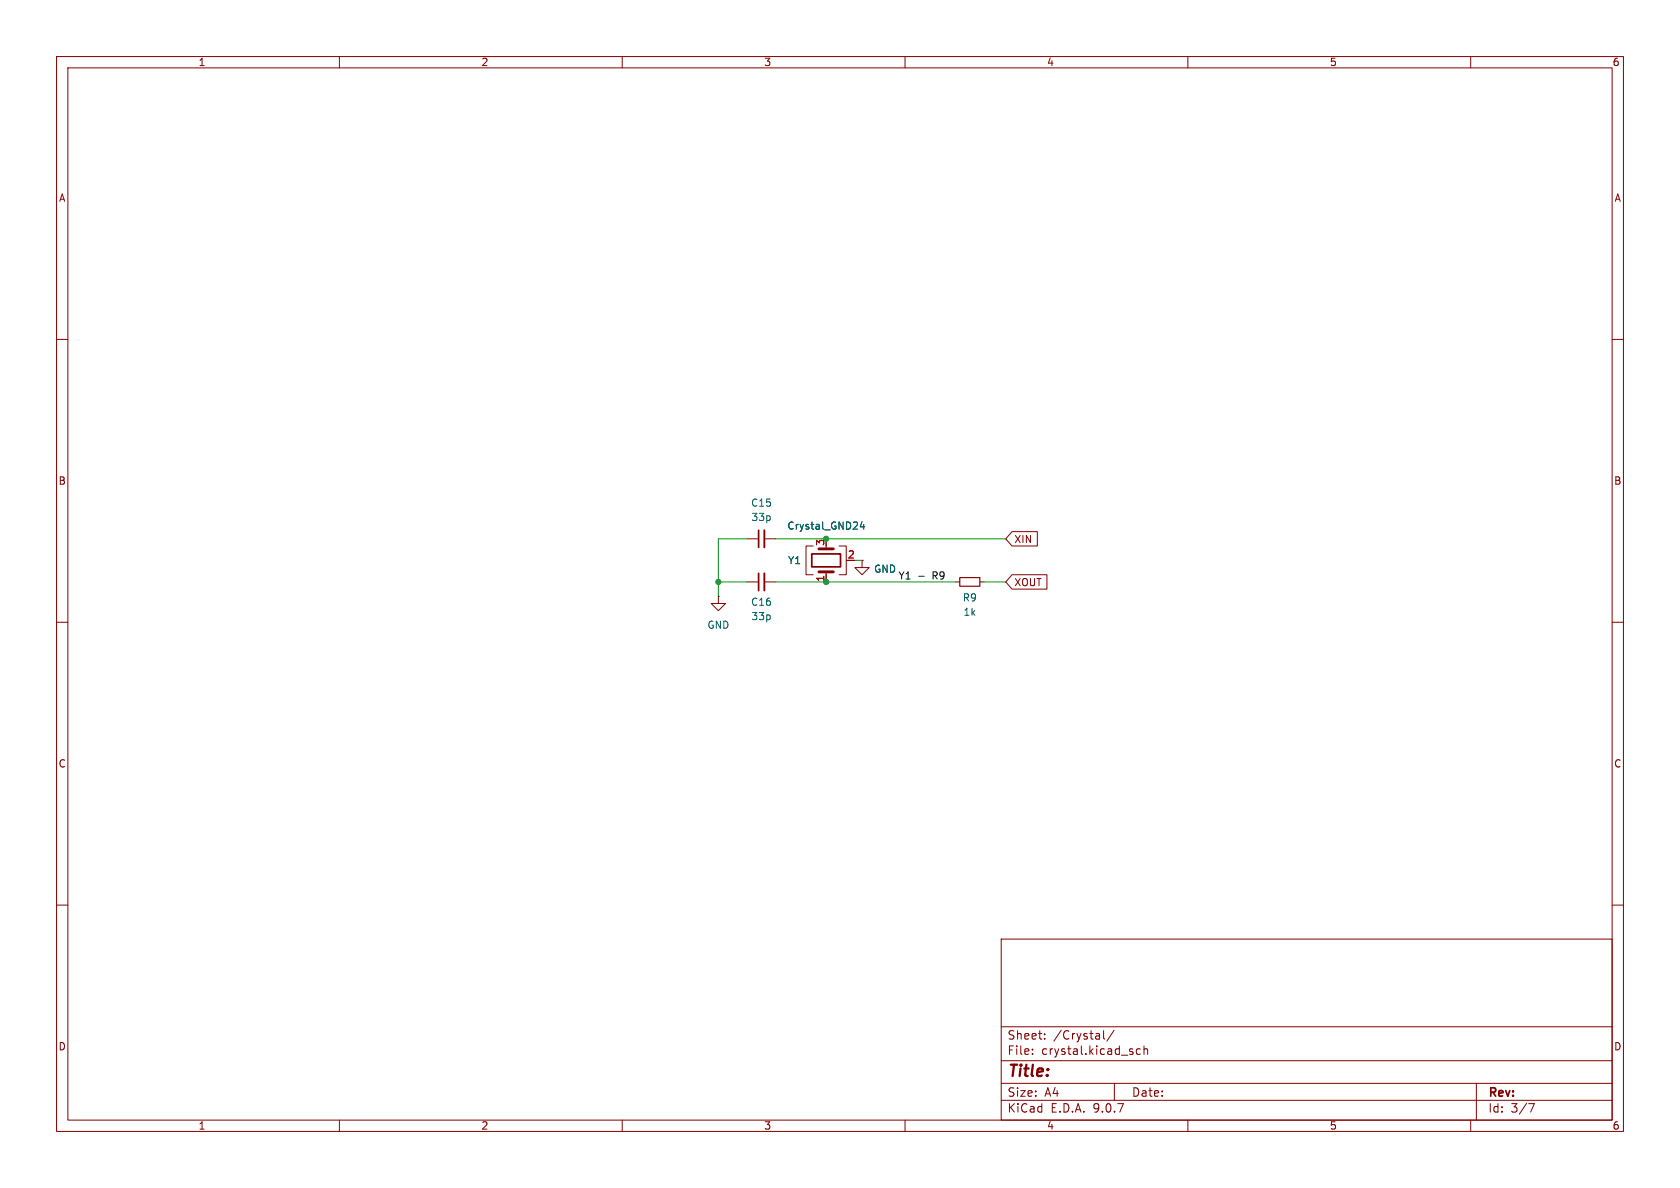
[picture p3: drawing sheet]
(kicad_sch
 (version 20250114)
 (generator "eeschema")
 (generator_version "9.0")
 (paper "A4")
 (lib_symbols
  (symbol "Device:C_Small"
   (pin_numbers (hide yes))
   (pin_names
    (offset 0.254) (hide yes)) (exclude_from_sim no) (in_bom yes) (on_board yes)
   (property "Reference" "C" (at 0.254 1.778 0) (effects (font (size 1.27 1.27)) (justify left)))
   (property "Value" "C_Small" (at 0.254 -2.032 0) (effects (font (size 1.27 1.27)) (justify left)))
   (property "Footprint" "" (at 0 0 0) (effects (font (size 1.27 1.27)) (hide yes)))
   (property "Datasheet" "~" (at 0 0 0) (effects (font (size 1.27 1.27)) (hide yes)))
   (property "Description" "Unpolarized capacitor, small symbol" (at 0 0 0) (effects (font (size 1.27 1.27)) (hide yes)))
   (symbol "C_Small_0_1"
    (polyline (pts (xy -1.524 0.508) (xy 1.524 0.508)) (stroke (width 0.3048) (type default)) (fill (type none)))
    (polyline (pts (xy -1.524 -0.508) (xy 1.524 -0.508)) (stroke (width 0.3302) (type default)) (fill (type none))))
   (symbol "C_Small_1_1"
    (pin passive line (at 0 2.54 270) (length 2.032) (name "~" (effects (font (size 1.27 1.27)))) (number "1" (effects (font (size 1.27 1.27)))))
    (pin passive line (at 0 -2.54 90) (length 2.032) (name "~" (effects (font (size 1.27 1.27)))) (number "2" (effects (font (size 1.27 1.27))))))
   (embedded_fonts no))
  (symbol "Device:Crystal_GND24"
   (pin_names
    (offset 1.016) (hide yes)) (exclude_from_sim no) (in_bom yes) (on_board yes)
   (property "Reference" "Y" (at 3.175 5.08 0) (effects (font (size 1.27 1.27)) (justify left)))
   (property "Value" "Crystal_GND24" (at 3.175 3.175 0) (effects (font (size 1.27 1.27)) (justify left)))
   (property "Footprint" "" (at 0 0 0) (effects (font (size 1.27 1.27)) (hide yes)))
   (property "Datasheet" "~" (at 0 0 0) (effects (font (size 1.27 1.27)) (hide yes)))
   (property "Description" "Four pin crystal, GND on pins 2 and 4" (at 0 0 0) (effects (font (size 1.27 1.27)) (hide yes)))
   (property private "KLC_S3.3" "The rectangle is not a symbol body but a graphical element" (at 0 -12.7 0) (show_name) (effects (font (size 1.27 1.27)) (hide yes)))
   (property private "KLC_S4.1" "Some pins are on 50mil grid to make the symbol small" (at 0 -15.24 0) (show_name) (effects (font (size 1.27 1.27)) (hide yes)))
   (symbol "Crystal_GND24_0_1"
    (polyline (pts (xy -2.54 2.286) (xy -2.54 3.556) (xy 2.54 3.556) (xy 2.54 2.286)) (stroke (width 0) (type default)) (fill (type none)))
    (polyline (pts (xy -2.54 0) (xy -2.032 0)) (stroke (width 0) (type default)) (fill (type none)))
    (polyline (pts (xy -2.54 -2.286) (xy -2.54 -3.556) (xy 2.54 -3.556) (xy 2.54 -2.286)) (stroke (width 0) (type default)) (fill (type none)))
    (polyline (pts (xy -2.032 -1.27) (xy -2.032 1.27)) (stroke (width 0.508) (type default)) (fill (type none)))
    (rectangle (start -1.143 2.54) (end 1.143 -2.54) (stroke (width 0.3048) (type default)) (fill (type none)))
    (polyline (pts (xy 0 -3.81) (xy 0 -3.556)) (stroke (width 0) (type default)) (fill (type none)))
    (polyline (pts (xy 2.032 0) (xy 2.54 0)) (stroke (width 0) (type default)) (fill (type none)))
    (polyline (pts (xy 2.032 -1.27) (xy 2.032 1.27)) (stroke (width 0.508) (type default)) (fill (type none))))
   (symbol "Crystal_GND24_1_1"
    (pin passive line (at -3.81 0 0) (length 1.27) (name "1" (effects (font (size 1.27 1.27)))) (number "1" (effects (font (size 1.27 1.27)))))
    (pin passive line (at 0 -5.08 90) (length 1.27) (name "G" (effects (font (size 1.27 1.27)))) (number "2" (effects (font (size 1.27 1.27)))))
    (pin passive line (at 0 -5.08 90) (length 1.27) (hide yes) (name "G" (effects (font (size 1.27 1.27)))) (number "4" (effects (font (size 1.27 1.27)))))
    (pin passive line (at 3.81 0 180) (length 1.27) (name "3" (effects (font (size 1.27 1.27)))) (number "3" (effects (font (size 1.27 1.27))))))
   (embedded_fonts no))
  (symbol "Device:R_Small"
   (pin_numbers (hide yes))
   (pin_names
    (offset 0.254) (hide yes)) (exclude_from_sim no) (in_bom yes) (on_board yes)
   (property "Reference" "R" (at 0 0 90) (effects (font (size 1.016 1.016))))
   (property "Value" "R_Small" (at 1.778 0 90) (effects (font (size 1.27 1.27))))
   (property "Footprint" "" (at 0 0 0) (effects (font (size 1.27 1.27)) (hide yes)))
   (property "Datasheet" "~" (at 0 0 0) (effects (font (size 1.27 1.27)) (hide yes)))
   (property "Description" "Resistor, small symbol" (at 0 0 0) (effects (font (size 1.27 1.27)) (hide yes)))
   (symbol "R_Small_0_1"
    (rectangle (start -0.762 1.778) (end 0.762 -1.778) (stroke (width 0.2032) (type default)) (fill (type none))))
   (symbol "R_Small_1_1"
    (pin passive line (at 0 2.54 270) (length 0.762) (name "~" (effects (font (size 1.27 1.27)))) (number "1" (effects (font (size 1.27 1.27)))))
    (pin passive line (at 0 -2.54 90) (length 0.762) (name "~" (effects (font (size 1.27 1.27)))) (number "2" (effects (font (size 1.27 1.27))))))
   (embedded_fonts no))
  (symbol "power:GND"
   (power)
   (pin_numbers (hide yes))
   (pin_names
    (offset 0) (hide yes)) (exclude_from_sim no) (in_bom yes) (on_board yes)
   (property "Reference" "#PWR" (at 0 -6.35 0) (effects (font (size 1.27 1.27)) (hide yes)))
   (property "Value" "GND" (at 0 -3.81 0) (effects (font (size 1.27 1.27))))
   (property "Footprint" "" (at 0 0 0) (effects (font (size 1.27 1.27)) (hide yes)))
   (property "Datasheet" "" (at 0 0 0) (effects (font (size 1.27 1.27)) (hide yes)))
   (property "Description" "Power symbol creates a global label with name \"GND\" , ground" (at 0 0 0) (effects (font (size 1.27 1.27)) (hide yes)))
   (symbol "GND_0_1"
    (polyline (pts (xy 0 0) (xy 0 -1.27) (xy 1.27 -1.27) (xy 0 -2.54) (xy -1.27 -1.27) (xy 0 -1.27)) (stroke (width 0) (type default)) (fill (type none))))
   (symbol "GND_1_1"
    (pin power_in line (at 0 0 270) (length 0) (name "~" (effects (font (size 1.27 1.27)))) (number "1" (effects (font (size 1.27 1.27))))))
   (embedded_fonts no)))
 (junction
  (at 146.05 102.87)
  (diameter 0)
  (color 0 0 0 0))
 (junction
  (at 146.05 95.25)
  (diameter 0)
  (color 0 0 0 0))
 (junction
  (at 127 102.87)
  (diameter 0)
  (color 0 0 0 0))
 (wire
  (pts (xy 146.05 95.25) (xy 177.8 95.25))
  (stroke (width 0) (type default)))
 (wire
  (pts (xy 152.4 99.06) (xy 151.13 99.06))
  (stroke (width 0) (type default)))
 (wire
  (pts (xy 137.16 102.87) (xy 146.05 102.87))
  (stroke (width 0) (type default)))
 (wire
  (pts (xy 132.08 95.25) (xy 127 95.25))
  (stroke (width 0) (type default)))
 (wire
  (pts (xy 127 102.87) (xy 127 105.41))
  (stroke (width 0) (type default)))
 (wire
  (pts (xy 173.99 102.87) (xy 177.8 102.87))
  (stroke (width 0) (type default)))
 (wire
  (pts (xy 127 95.25) (xy 127 102.87))
  (stroke (width 0) (type default)))
 (wire
  (pts (xy 127 102.87) (xy 132.08 102.87))
  (stroke (width 0) (type default)))
 (wire
  (pts (xy 146.05 102.87) (xy 168.91 102.87))
  (stroke (width 0) (type default)))
 (wire
  (pts (xy 137.16 95.25) (xy 146.05 95.25))
  (stroke (width 0) (type default)))
 (label "Y1 - R9"
  (at 158.75 102.87 0)
  (effects (font (size 1.27 1.27)) (justify left bottom)))
 (global_label "XOUT"
  (shape input)
  (at 177.8 102.87 0)
  (fields_autoplaced yes)
  (effects (font (size 1.27 1.27)) (justify left))
  (property "Intersheetrefs" "${INTERSHEET_REFS}" (at 185.6233 102.87 0) (effects (font (size 1.27 1.27)) (justify left) (hide yes))))
 (global_label "XIN"
  (shape input)
  (at 177.8 95.25 0)
  (fields_autoplaced yes)
  (effects (font (size 1.27 1.27)) (justify left))
  (property "Intersheetrefs" "${INTERSHEET_REFS}" (at 183.93 95.25 0) (effects (font (size 1.27 1.27)) (justify left) (hide yes))))
 (symbol
  (lib_id "Device:C_Small")
  (at 134.62 102.87 90)
  (unit 1)
  (exclude_from_sim no)
  (in_bom yes)
  (on_board yes)
  (dnp no)
  (property "Reference" "C16" (at 134.62 106.426 90) (effects (font (size 1.27 1.27))))
  (property "Value" "33p" (at 134.62 108.966 90) (effects (font (size 1.27 1.27))))
  (property "Footprint" "Library:C_0402_1005Metric" (at 134.62 102.87 0) (effects (font (size 1.27 1.27)) (hide yes)))
  (property "Datasheet" "kicad-embed://C1562.pdf" (at 134.62 102.87 0) (effects (font (size 1.27 1.27)) (hide yes)))
  (property "Description" "Unpolarized capacitor, small symbol" (at 134.62 102.87 0) (effects (font (size 1.27 1.27)) (hide yes)))
  (property "LCSC" "C1562" (at 134.62 102.87 90) (effects (font (size 1.27 1.27)) (hide yes)))
  (property "KLC_S3.3" "" (at 134.62 102.87 90) (effects (font (size 1.27 1.27)) (hide yes)))
  (property "KLC_S4.1" "" (at 134.62 102.87 90) (effects (font (size 1.27 1.27)) (hide yes)))
  (property "KLC_S4.2_DVDD" "" (at 134.62 102.87 90) (effects (font (size 1.27 1.27)) (hide yes)))
  (property "KLC_S4.2_VREG_VOUT" "" (at 134.62 102.87 90) (effects (font (size 1.27 1.27)) (hide yes)))
  (pin "2")
  (pin "1"))
 (symbol
  (lib_id "power:GND")
  (at 152.4 99.06 0)
  (unit 1)
  (exclude_from_sim no)
  (in_bom yes)
  (on_board yes)
  (dnp no)
  (property "Reference" "#PWR028" (at 152.4 105.41 0) (effects (font (size 1.27 1.27)) (hide yes)))
  (property "Value" "GND" (at 156.464 100.584 0) (effects (font (size 1.27 1.27))))
  (property "Footprint" "" (at 152.4 99.06 0) (effects (font (size 1.27 1.27)) (hide yes)))
  (property "Datasheet" "" (at 152.4 99.06 0) (effects (font (size 1.27 1.27)) (hide yes)))
  (property "Description" "Power symbol creates a global label with name \"GND\" , ground" (at 152.4 99.06 0) (effects (font (size 1.27 1.27)) (hide yes)))
  (pin "1"))
 (symbol
  (lib_id "Device:R_Small")
  (at 171.45 102.87 90)
  (unit 1)
  (exclude_from_sim no)
  (in_bom yes)
  (on_board yes)
  (dnp no)
  (property "Reference" "R9" (at 171.45 105.664 90) (effects (font (size 1.27 1.27))))
  (property "Value" "1k" (at 171.45 108.204 90) (effects (font (size 1.27 1.27))))
  (property "Footprint" "Library:R_0402_1005Metric" (at 171.45 102.87 0) (effects (font (size 1.27 1.27)) (hide yes)))
  (property "Datasheet" "kicad-embed://C11702.pdf" (at 171.45 102.87 0) (effects (font (size 1.27 1.27)) (hide yes)))
  (property "Description" "Resistor, small symbol" (at 171.45 102.87 0) (effects (font (size 1.27 1.27)) (hide yes)))
  (property "LCSC" "C11702" (at 171.45 102.87 90) (effects (font (size 1.27 1.27)) (hide yes)))
  (property "KLC_S3.3" "" (at 171.45 102.87 90) (effects (font (size 1.27 1.27)) (hide yes)))
  (property "KLC_S4.1" "" (at 171.45 102.87 90) (effects (font (size 1.27 1.27)) (hide yes)))
  (property "KLC_S4.2_DVDD" "" (at 171.45 102.87 90) (effects (font (size 1.27 1.27)) (hide yes)))
  (property "KLC_S4.2_VREG_VOUT" "" (at 171.45 102.87 90) (effects (font (size 1.27 1.27)) (hide yes)))
  (pin "1")
  (pin "2"))
 (symbol
  (lib_id "Device:Crystal_GND24")
  (at 146.05 99.06 90)
  (unit 1)
  (exclude_from_sim no)
  (in_bom yes)
  (on_board yes)
  (dnp no)
  (property "Reference" "Y1" (at 141.732 99.06 90) (effects (font (size 1.27 1.27)) (justify left)))
  (property "Value" "Crystal_GND24" (at 153.162 92.964 90) (effects (font (size 1.27 1.27)) (justify left)))
  (property "Footprint" "Library:Crystal_SMD_3225-4Pin_3.2x2.5mm" (at 146.05 99.06 0) (effects (font (size 1.27 1.27)) (hide yes)))
  (property "Datasheet" "kicad-embed://C20625731.pdf" (at 146.05 99.06 0) (effects (font (size 1.27 1.27)) (hide yes)))
  (property "Description" "Four pin crystal, GND on pins 2 and 4" (at 146.05 99.06 0) (effects (font (size 1.27 1.27)) (hide yes)))
  (property private "KLC_S3.3" "The rectangle is not a symbol body but a graphical element" (at 158.75 99.06 0) (show_name yes) (effects (font (size 1.27 1.27)) (hide yes)))
  (property private "KLC_S4.1" "Some pins are on 50mil grid to make the symbol small" (at 161.29 99.06 0) (show_name yes) (effects (font (size 1.27 1.27)) (hide yes)))
  (property "LCSC" "C20625731" (at 146.05 99.06 90) (effects (font (size 1.27 1.27)) (hide yes)))
  (property "KLC_S4.2_DVDD" "" (at 146.05 99.06 90) (effects (font (size 1.27 1.27)) (hide yes)))
  (property "KLC_S4.2_VREG_VOUT" "" (at 146.05 99.06 90) (effects (font (size 1.27 1.27)) (hide yes)))
  (pin "3")
  (pin "1")
  (pin "4")
  (pin "2"))
 (symbol
  (lib_id "power:GND")
  (at 127 105.41 0)
  (unit 1)
  (exclude_from_sim no)
  (in_bom yes)
  (on_board yes)
  (dnp no)
  (fields_autoplaced yes)
  (property "Reference" "#PWR027" (at 127 111.76 0) (effects (font (size 1.27 1.27)) (hide yes)))
  (property "Value" "GND" (at 127 110.49 0) (effects (font (size 1.27 1.27))))
  (property "Footprint" "" (at 127 105.41 0) (effects (font (size 1.27 1.27)) (hide yes)))
  (property "Datasheet" "" (at 127 105.41 0) (effects (font (size 1.27 1.27)) (hide yes)))
  (property "Description" "Power symbol creates a global label with name \"GND\" , ground" (at 127 105.41 0) (effects (font (size 1.27 1.27)) (hide yes)))
  (pin "1"))
 (symbol
  (lib_id "Device:C_Small")
  (at 134.62 95.25 90)
  (unit 1)
  (exclude_from_sim no)
  (in_bom yes)
  (on_board yes)
  (dnp no)
  (fields_autoplaced yes)
  (property "Reference" "C15" (at 134.6263 88.9 90) (effects (font (size 1.27 1.27))))
  (property "Value" "33p" (at 134.6263 91.44 90) (effects (font (size 1.27 1.27))))
  (property "Footprint" "Library:C_0402_1005Metric" (at 134.62 95.25 0) (effects (font (size 1.27 1.27)) (hide yes)))
  (property "Datasheet" "kicad-embed://C1562.pdf" (at 134.62 95.25 0) (effects (font (size 1.27 1.27)) (hide yes)))
  (property "Description" "Unpolarized capacitor, small symbol" (at 134.62 95.25 0) (effects (font (size 1.27 1.27)) (hide yes)))
  (property "LCSC" "C1562" (at 134.62 95.25 90) (effects (font (size 1.27 1.27)) (hide yes)))
  (property "KLC_S3.3" "" (at 134.62 95.25 90) (effects (font (size 1.27 1.27)) (hide yes)))
  (property "KLC_S4.1" "" (at 134.62 95.25 90) (effects (font (size 1.27 1.27)) (hide yes)))
  (property "KLC_S4.2_DVDD" "" (at 134.62 95.25 90) (effects (font (size 1.27 1.27)) (hide yes)))
  (property "KLC_S4.2_VREG_VOUT" "" (at 134.62 95.25 90) (effects (font (size 1.27 1.27)) (hide yes)))
  (pin "2")
  (pin "1")))
